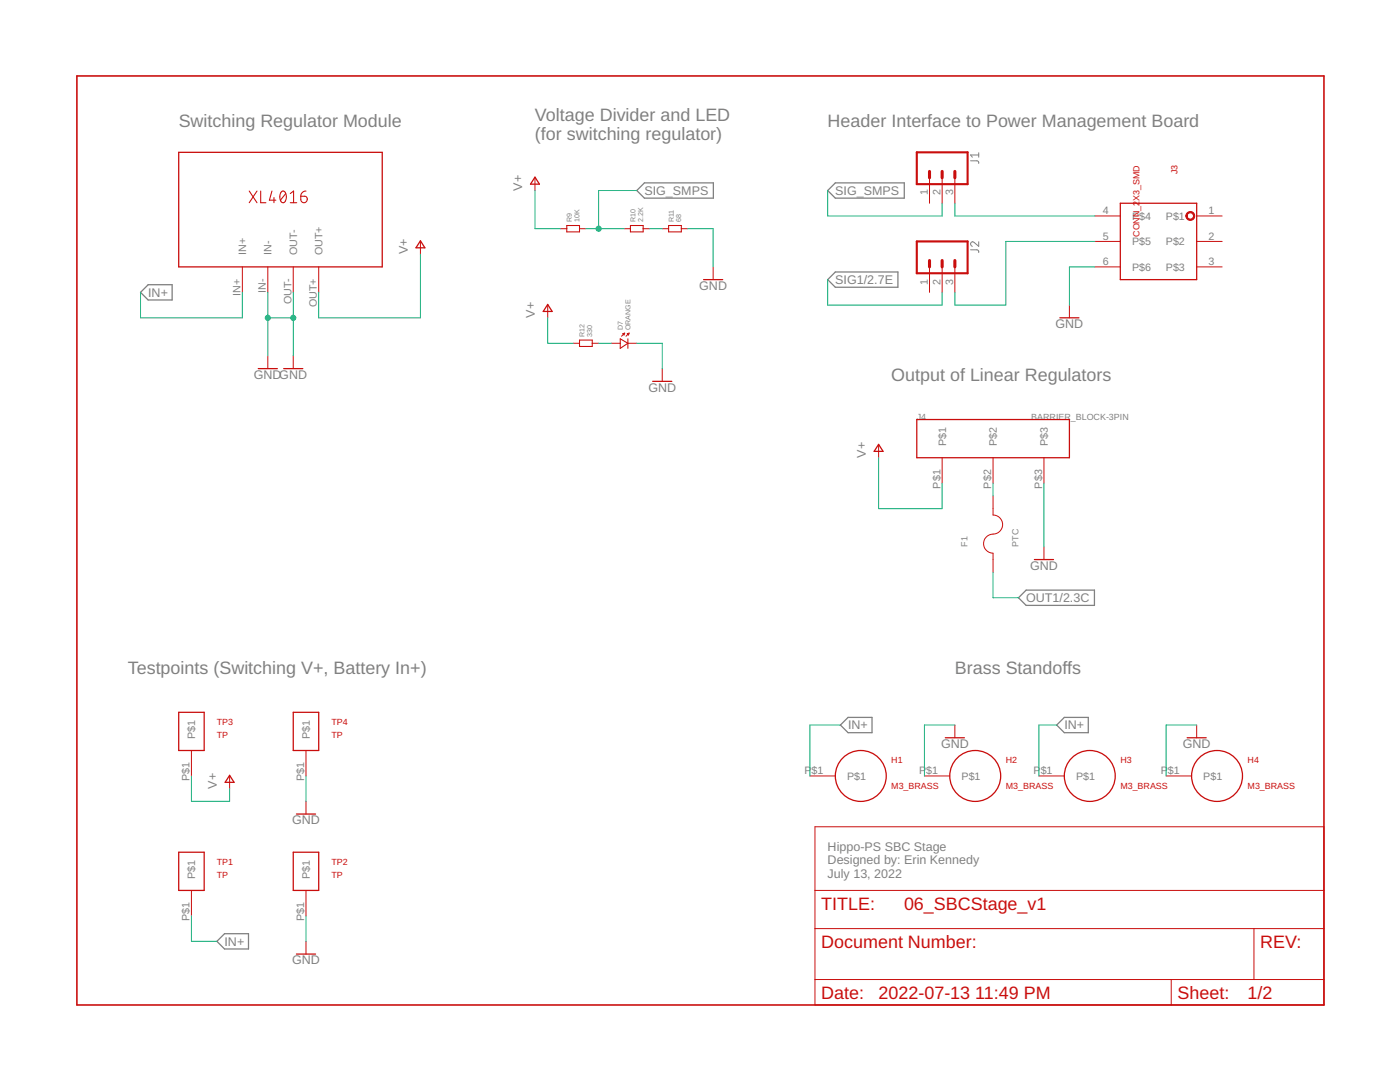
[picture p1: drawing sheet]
<svg xmlns="http://www.w3.org/2000/svg" width="279mm" height="216mm" viewBox="0 0 279 216" stroke-linecap="round" stroke-linejoin="round" font-family="sans-serif">
<path d="M193.7 32.1h1.4l.2 .2v.3M195.3 30.5v.9M195.3 30.9h-1.6l.4 .5M193.7 49.8l1.4 .1 .2 .2v.3M195.3 48.2v.9l-.9-.7a.44 .44 0 0 0-.7 .1 .44 .44 0 0 0 .4 .6" fill="none" stroke="#808080" stroke-width=".2"/>
<path d="M127.1 38l1.5-1.5h13.8v3h-13.8zM166.7 36.5h13.8v3h-13.8l-1.5-1.5zM28 58.3l1.6-1.5h4.8v3.1h-4.8zM165.2 55.8l1.5-1.5h12.5v3h-12.5zM203.3 119.3l1.5-1.5h13.6v3h-13.6zM167.7 144.7l1.5-1.5h4.8v3h-4.8zM212.4 143.2h4.8v3h-4.8l-1.5-1.5zM44.8 186.3h4.8v3.1h-4.8l-1.5-1.6z" fill="none" stroke="#808080" stroke-width=".25"/>
<path d="M15.3 15.2h248.9v185.3h-248.9z" fill="none" stroke="#c90d0c" stroke-width=".32"/>
<g fill="none" stroke="#c90d0c" stroke-width=".2">
<path d="M106.8 35.5v2.5M185.5 35.5v5.1M188 35.5v5.1M190.6 35.5v5.1M48.4 53.3v5M53.4 53.3v5M58.5 53.3v5M63.6 53.3v5M83.9 48.2v2.5M111.8 45.6h1.3M115.7 45.6h1.2M124.5 45.6h1.3"/>
<path d="M128.4 45.6h1.2M132.2 45.6h1.2M136 45.6h1.2M142.3 53.3v2.5M185.5 53.3v5M188 53.3v5M190.6 53.3v5M218.5 43.1h5.1M218.5 48.2h5.1M218.5 53.3h5.1M238.8 43.1h5.1M238.8 48.2h5.1"/>
<path d="M238.8 53.3h5.1M53.4 71v2.6M58.5 71v2.6M109.3 60.9v2.5M114.4 68.5h1.3M118.2 68.5h1.3M122 68.5h1.8M124.3 66.6l.4-.1-.2 .3zM124.4 66.7l-.4 .4M125.2 66.6l.4-.1-.2 .3zM125.3 68.5h1.8M125.3 66.7l-.4 .4"/>
<path d="M132.2 73.6v2.5M213.4 60.9v2.5M175.3 88.8v2.5M188 91.3v5.1M198.2 99v3.8a1.94 1.94 0 0 1 1.9 2.1 1.94 1.94 0 0 1-2.3 1.7 1.9 1.9 0 0 0-1.5 2.1 1.9 1.9 0 0 0 1.9 1.7v3.8M198.2 91.3v5.1M208.3 91.3v5.1M208.3 109.1v2.6M38.2 149.8v5M45.8 154.8v2.6M61.1 149.8v5M61.1 159.9v2.5"/>
<path d="M161.6 154.8h5.1M184.5 154.8h5M190.6 144.7v2.5M207.3 154.8h5.1M232.7 154.8h5.1M238.8 144.7v2.5M38.2 177.7v5.1M61.1 177.7v5.1M162.6 165h101.6v35.5h-101.6zM162.6 177.7h101.6M61.1 187.8v2.6M162.6 185.3h101.6"/>
<path d="M162.6 195.5h101.6M233.7 195.5v5M250.3 185.3v10.2"/>
</g>
<g fill="none" stroke="#c90d0c" stroke-width=".25">
<path d="M35.7 30.4h40.6v22.9h-40.6zM106.8 35.3l.9 1.4h-1.8zM83.9 48l.9 1.4h-1.8zM140.4 55.8h3.8M223.6 40.6h15.2v15.2h-15.2zM51.5 73.6h3.9M56.6 73.6h3.8M109.3 60.7l.9 1.4h-1.8zM130.3 76.1h3.8M211.5 63.4h3.8M175.3 88.7l.9 1.4h-1.7zM183 83.7h30.4v7.6h-30.4z"/>
<path d="M206.4 111.7h3.8M35.7 142.1h5v7.7h-5zM45.8 154.7l.9 1.4h-1.8zM58.5 142.1h5.1v7.7h-5.1zM188.7 147.2h3.8M236.9 147.2h3.8M35.7 170.1h5v7.6h-5zM58.5 170.1h5.1v7.6h-5.1zM59.2 162.4h3.8M59.2 190.4h3.8"/>
<circle cx="171.8" cy="154.8" r="5.1"/>
<circle cx="194.6" cy="154.8" r="5.1"/>
<circle cx="217.5" cy="154.8" r="5.1"/>
<circle cx="242.9" cy="154.8" r="5.1"/>
</g>
<path d="M236.9 42.5a.88 .88 0 0 1 1.4 .1 .88 .88 0 0 1-.5 1.3 .88 .88 0 0 1-1.1-.8h.2a.64 .64 0 0 1 .9-.6 .64 .64 0 0 1 .2 1 .64 .64 0 0 1-1-.2l-.1-.2h-.2z" fill-rule="evenodd" fill="#c90d0c" stroke="#c90d0c" stroke-width=".2"/>
<g fill="none" stroke="#c90d0c" stroke-width=".21">
<path d="M49.7 38.1l1.6 2.3M51.3 38.1l-1.6 2.3M52 38.1v2.3h1.1M54.3 38.1l-.5 1.8h1.3M54.7 39.4v1M56.2 38.2a.66 .66 0 0 1 .7 .1 .66 .66 0 0 1 .2 .7 1.01 1.01 0 0 1-.8 1.4 1.59 1.59 0 0 1-.1-2.2zM57 38.6l-1 1.3M57.9 38.6l.7-.5v2.3M60 39.2h.8a.64 .64 0 0 1 .5 .7 .64 .64 0 0 1-.7 .5 .64 .64 0 0 1-.6-.6zM61.1 38.1l-.8 .3-.3 .8M57.9 40.4h1.3M113.1 45h2.6v1.3h-2.6z"/>
<path d="M125.8 45h2.6v1.3h-2.6zM133.4 45h2.6v1.3h-2.6zM115.7 67.9h2.5v1.2h-2.5zM123.8 67.6l1.5 .9-1.5 1zM125.3 67.6v1.9"/>
</g>
<path d="M183 30.4h10.1v6.3h-10.1zM183 48.2h10.1v6.3h-10.1z" fill="none" stroke="#c90d0c" stroke-width=".42"/>
<path d="M185.5 34.2v1.3M188 34.2v1.3M190.6 34.2v1.3M185.5 52v1.3M188 52v1.3M190.6 52v1.3" fill="none" stroke="#c90d0c" stroke-width=".61"/>
<g fill="none" stroke="#0dab76" stroke-width=".2">
<path d="M106.8 38v7.6h5M127.1 38h-7.6v7.6M165.2 38v5.1h22.8v-2.5M28 58.3v5.1h20.4v-5.1M53.4 58.3v12.7M58.5 58.3v12.7M83.9 50.7v12.7h-20.3v-5.1M116.9 45.6h7.6M129.6 45.6h2.6M137.2 45.6h5.1v7.7M165.2 55.8v5.1h22.8v-2.6M190.6 40.6v2.5h27.9"/>
<path d="M218.5 53.3h-5.1v7.6M218.5 48.2h-17.8v12.7h-10.1v-2.6M53.4 63.4h5.1M109.3 63.4v5.1h5.1M119.5 68.5h2.5M127.1 68.5h5.1v5.1M175.3 91.3v10.2h12.7v-5.1M198.2 96.4v2.6M208.3 96.4v12.7M198.2 114.2v5.1h5.1M38.2 154.8v5.1h7.6v-2.5M61.1 154.8v5.1"/>
<path d="M167.7 144.7h-6.1v10.1M190.6 144.7h-6.1v10.1M210.9 144.7h-3.6v10.1M238.8 144.7h-6.1v10.1M38.2 182.8v5h5.1M61.1 182.8v5"/>
</g>
<g fill="#0dab76" stroke="#0dab76" stroke-width=".2">
<circle cx="53.4" cy="63.4" r=".51"/>
<circle cx="58.5" cy="63.4" r=".51"/>
<circle cx="119.5" cy="45.6" r=".51"/>
</g>
<g font-size="3.6" fill="#808080">
<text x="35.7" y="25.3">Switching Regulator Module</text>
<text x="106.8" y="24">Voltage Divider and LED</text>
<text x="106.8" y="27.9">(for switching regulator)</text>
<text x="165.2" y="25.3">Header Interface to Power Management Board</text>
<text x="177.9" y="76.1">Output of Linear Regulators</text>
<text x="25.5" y="134.5">Testpoints (Switching V+, Battery In+)</text>
<text x="190.6" y="134.5">Brass Standoffs</text>
</g>
<g font-size="3.6" fill="#c90d0c">
<text x="163.9" y="181.5">TITLE:</text>
<text x="180.4" y="181.5">06_SBCStage_v1</text>
<text x="163.9" y="189.1">Document Number:</text>
<text x="251.5" y="189.1">REV:</text>
<text x="163.9" y="199.3">Date:</text>
<text x="175.3" y="199.3">2022-07-13</text>
<text x="194.6" y="199.3">11:49 PM</text>
<text x="235" y="199.3">Sheet:</text>
<text x="249" y="199.3">1/2</text>
</g>
<g font-size="2.5" fill="#808080">
<text x="104.2" y="38" transform="rotate(-90 104.2 38)">V+</text>
<text x="128.6" y="38.9">SIG_SMPS</text>
<text x="166.7" y="38.9">SIG_SMPS</text>
<text x="81.4" y="50.7" transform="rotate(-90 81.4 50.7)">V+</text>
<text x="29.6" y="59.2">IN+</text>
<text x="139.5" y="57.8">GND</text>
<text x="166.7" y="56.7">SIG1/2.7E</text>
<text x="106.8" y="63.4" transform="rotate(-90 106.8 63.4)">V+</text>
<text x="210.7" y="65.4">GND</text>
<text x="50.7" y="75.6">GNDGND</text>
<text x="129.4" y="78.1">GND</text>
<text x="172.8" y="91.3" transform="rotate(-90 172.8 91.3)">V+</text>
<text x="205.6" y="113.7">GND</text>
<text x="204.8" y="120.2">OUT1/2.3C</text>
<text x="169.2" y="145.6">IN+</text>
<text x="187.8" y="149.2">GND</text>
<text x="212.4" y="145.6">IN+</text>
<text x="236.1" y="149.2">GND</text>
<text x="43.3" y="157.4" transform="rotate(-90 43.3 157.4)">V+</text>
<text x="58.3" y="164.5">GND</text>
<text x="165.2" y="169.8">Hippo-PS SBC Stage</text>
<text x="165.2" y="172.5">Designed by: Erin Kennedy</text>
<text x="165.2" y="175.1">July 13, 2022</text>
<text x="44.8" y="188.7">IN+</text>
<text x="58.3" y="192.4">GND</text>
</g>
<g font-size="2.1" fill="#808080">
<text x="185.1" y="39" transform="rotate(-90 185.1 39)">1</text>
<text x="187.7" y="39" transform="rotate(-90 187.7 39)">2</text>
<text x="190.2" y="39" transform="rotate(-90 190.2 39)">3</text>
<text x="220.1" y="42.7">4</text>
<text x="220.1" y="47.8">5</text>
<text x="225.9" y="43.9">P$4</text>
<text x="232.7" y="43.9">P$1</text>
<text x="241.2" y="42.7">1</text>
<text x="241.2" y="47.8">2</text>
<text x="49.1" y="50.9" transform="rotate(-90 49.1 50.9)">IN+</text>
<text x="54.2" y="50.9" transform="rotate(-90 54.2 50.9)">IN-</text>
<text x="59.3" y="50.9" transform="rotate(-90 59.3 50.9)">OUT-</text>
<text x="64.4" y="50.9" transform="rotate(-90 64.4 50.9)">OUT+</text>
<text x="220.1" y="52.9">6</text>
<text x="225.9" y="48.9">P$5</text>
<text x="232.7" y="48.9">P$2</text>
<text x="241.2" y="52.9">3</text>
<text x="48" y="59" transform="rotate(-90 48 59)">IN+</text>
<text x="53.1" y="58.4" transform="rotate(-90 53.1 58.4)">IN-</text>
<text x="185.1" y="56.8" transform="rotate(-90 185.1 56.8)">1</text>
<text x="187.7" y="56.8" transform="rotate(-90 187.7 56.8)">2</text>
<text x="190.2" y="56.8" transform="rotate(-90 190.2 56.8)">3</text>
<text x="225.9" y="54">P$6</text>
<text x="232.7" y="54">P$3</text>
<text x="58.2" y="60.7" transform="rotate(-90 58.2 60.7)">OUT-</text>
<text x="63.2" y="61.3" transform="rotate(-90 63.2 61.3)">OUT+</text>
<text x="188.8" y="89" transform="rotate(-90 188.8 89)">P$1</text>
<text x="199" y="89" transform="rotate(-90 199 89)">P$2</text>
<text x="209.1" y="89" transform="rotate(-90 209.1 89)">P$3</text>
<text x="187.7" y="97.5" transform="rotate(-90 187.7 97.5)">P$1</text>
<text x="197.8" y="97.5" transform="rotate(-90 197.8 97.5)">P$2</text>
<text x="208" y="97.5" transform="rotate(-90 208 97.5)">P$3</text>
<text x="39" y="147.4" transform="rotate(-90 39 147.4)">P$1</text>
<text x="61.8" y="147.4" transform="rotate(-90 61.8 147.4)">P$1</text>
<text x="37.8" y="155.9" transform="rotate(-90 37.8 155.9)">P$1</text>
<text x="60.7" y="155.9" transform="rotate(-90 60.7 155.9)">P$1</text>
<text x="160.6" y="154.5">P</text>
<text x="162" y="154.5">$1</text>
<text x="169" y="155.6">P$1</text>
<text x="183.4" y="154.5">P</text>
<text x="184.8" y="154.5">$1</text>
<text x="191.9" y="155.6">P$1</text>
<text x="206.3" y="154.5">P</text>
<text x="207.7" y="154.5">$1</text>
<text x="214.7" y="155.6">P$1</text>
<text x="231.7" y="154.5">P</text>
<text x="233.1" y="154.5">$1</text>
<text x="240.1" y="155.6">P$1</text>
<text x="39" y="175.3" transform="rotate(-90 39 175.3)">P$1</text>
<text x="61.8" y="175.3" transform="rotate(-90 61.8 175.3)">P$1</text>
<text x="37.8" y="183.8" transform="rotate(-90 37.8 183.8)">P$1</text>
<text x="60.7" y="183.8" transform="rotate(-90 60.7 183.8)">P$1</text>
</g>
<g font-size="1.8" fill="#c90d0c">
<text x="235" y="34.8" transform="rotate(-90 235 34.8)">J3</text>
<text x="227.4" y="40.1" transform="rotate(-90 227.4 40.1)">X3_SMD</text>
<text x="227.4" y="47.3" transform="rotate(-90 227.4 47.3)">CONN_2</text>
<text x="43.3" y="144.7">TP3</text>
<text x="43.3" y="147.2">TP</text>
<text x="66.1" y="144.7">TP4</text>
<text x="66.1" y="147.2">TP</text>
<text x="177.9" y="152.3">H1</text>
<text x="200.7" y="152.3">H2</text>
<text x="223.6" y="152.3">H3</text>
<text x="249" y="152.3">H4</text>
<text x="177.9" y="157.4">M3_BRASS</text>
<text x="200.7" y="157.4">M3_BRASS</text>
<text x="223.6" y="157.4">M3_BRASS</text>
<text x="249" y="157.4">M3_BRASS</text>
<text x="43.3" y="172.6">TP1</text>
<text x="66.1" y="172.6">TP2</text>
<text x="43.3" y="175.1">TP</text>
<text x="66.1" y="175.1">TP</text>
</g>
<g font-size="1.8" fill="#808080">
<text x="183" y="83.7">J4</text>
<text x="205.8" y="83.7">BARRIER</text>
<text x="213.7" y="83.7">_BLOCK-3PIN</text>
<text x="193.1" y="109.1" transform="rotate(-90 193.1 109.1)">F1</text>
<text x="203.3" y="109.1" transform="rotate(-90 203.3 109.1)">PTC</text>
</g>
<g font-size="1.4" fill="#808080">
<text x="114.1" y="44.4" transform="rotate(-90 114.1 44.4)">R9</text>
<text x="115.7" y="44.4" transform="rotate(-90 115.7 44.4)">10K</text>
<text x="126.8" y="44.4" transform="rotate(-90 126.8 44.4)">R10</text>
<text x="128.4" y="44.4" transform="rotate(-90 128.4 44.4)">2.2K</text>
<text x="134.5" y="44.4" transform="rotate(-90 134.5 44.4)">R11</text>
<text x="136" y="44.4" transform="rotate(-90 136 44.4)">68</text>
<text x="124.3" y="65.9" transform="rotate(-90 124.3 65.9)">D7</text>
<text x="125.8" y="65.9" transform="rotate(-90 125.8 65.9)">ORANGE</text>
<text x="116.7" y="67.2" transform="rotate(-90 116.7 67.2)">R12</text>
<text x="118.2" y="67.2" transform="rotate(-90 118.2 67.2)">330</text>
</g>
</svg>
